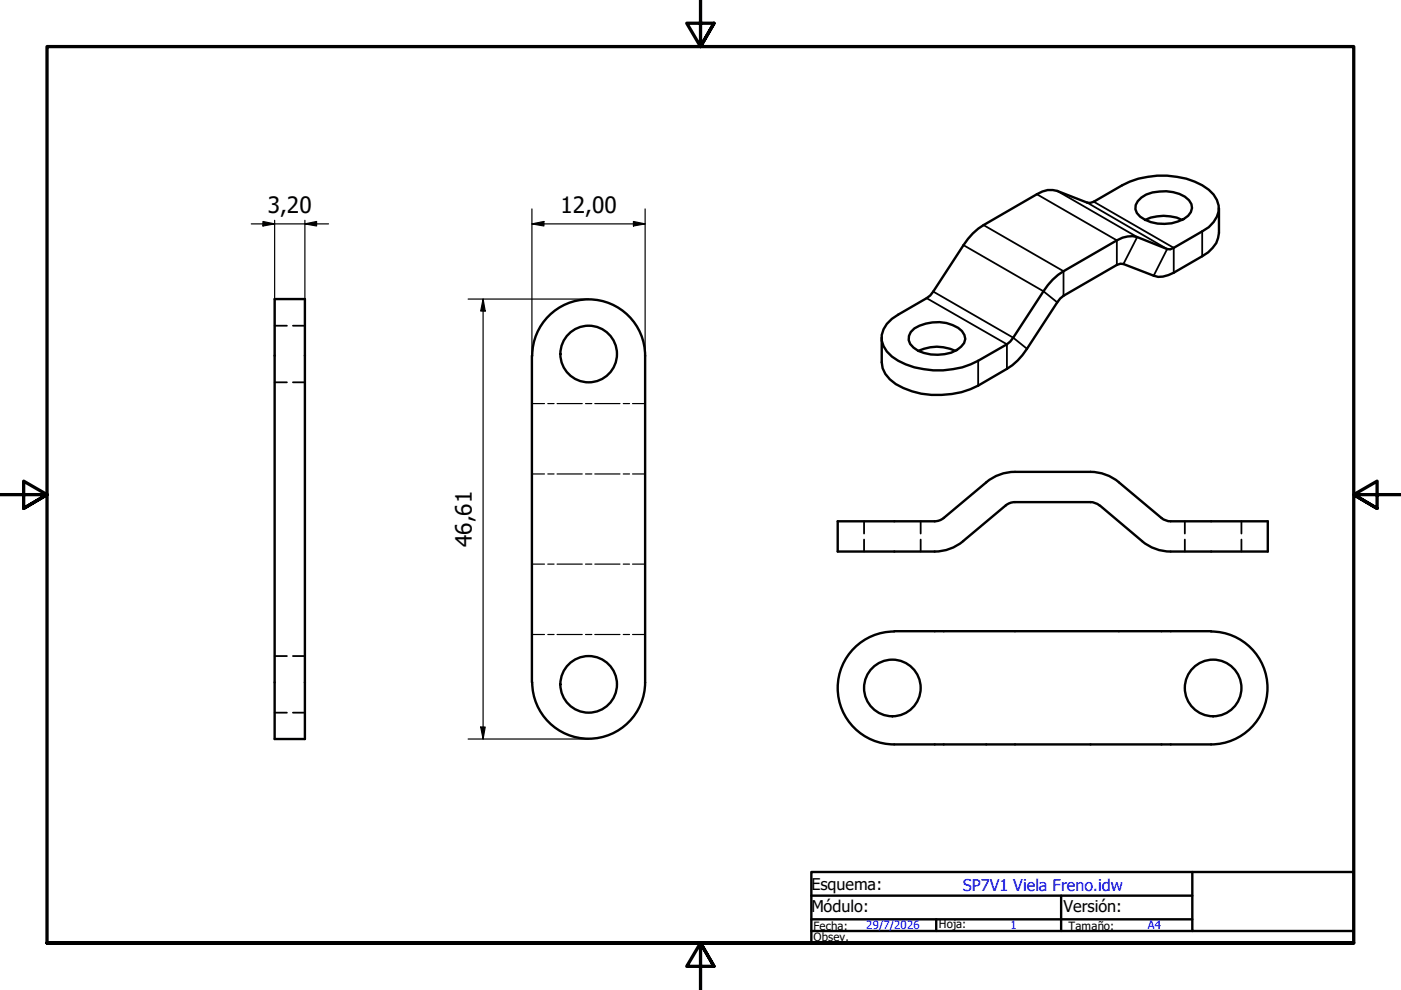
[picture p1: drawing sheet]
<svg xmlns="http://www.w3.org/2000/svg" width="297mm" height="210mm" viewBox="0 0 297 210" stroke-linecap="round" stroke-linejoin="round" font-family="sans-serif">
<!-- layer: Visible (ISO) -->
<g fill="none" stroke="#000" stroke-width=".51">
<path d="M206.2 49.5l2.3-1.8 11.3-6.5a4.9 4.9 0 0 1 4.4-.7l6.3 2.5h.6l.8-.2 6-3.5a18 18 0 0 1 18.4 .9 4.6 4.6 0 0 1 1 6.9l-1 1.1-1.4 .9-6.8 3.8-.6-.1-6.4-2.5a5.5 5.5 0 0 0-4.3 .7l-11.3 6.5a12.8 12.8 0 0 0-4.3 4.3l-7 10.6a39.8 39.8 0 0 1-10.2 5.5 18.4 18.4 0 0 1-14.9-2.3 4.7 4.7 0 0 1 0-8l8.1-5 7.1-10.6zM242 41.9a9.3 9.3 0 0 1 9.2-.2 2.46 2.46 0 0 1 .7 4.1 8.8 8.8 0 0 1-10.2 .1 2.36 2.36 0 0 1 .3-4zM242.8 46.6a9.2 9.2 0 0 1 7.8 0M258.4 44.2v5.2a5.7 5.7 0 0 1-3.5 4.9l-6 3.5a5 5 0 0 1-4.3 .7l-6.4-2.5-.6-.1-.8 .3-11.3 6.5-.7 .6-7.1 10.6a12.8 12.8 0 0 1-4.2 4.3l-6.1 3.6a18.9 18.9 0 0 1-17.5-.4 5.7 5.7 0 0 1-3-4.6v-5.2M58.2 63.4h6.4v93.3h-6.4zM112.8 75.4v69.3M112.8 75.4a12 12 0 0 1 12-11.9 12 12 0 0 1 12 11.9v69.3M193.9 69.6a8.6 8.6 0 0 1 10.1 .6 2.12 2.12 0 0 1-.2 3.3 8.7 8.7 0 0 1-9.1 .9 2.84 2.84 0 0 1-2-3.2l.4-.8zM194.7 74.4a9.2 9.2 0 0 1 7.9 0M198.2 110.5h-20.6v6.4h20.6M204.2 114.7a9.4 9.4 0 0 1-6 2.2M215.2 106.5l-.9 .1-1.1 .6-9 7.5"/>
<path d="M215.2 100a9.3 9.3 0 0 0-6.1 2.3l-9 7.5-1.1 .6-.8 .1M215.2 100h16M215.2 106.5h16M231.2 106.5l1.2 .2 .7 .5M231.2 100a9.3 9.3 0 0 1 6 2.3l9.1 7.5 .7 .5 1.2 .2M233.2 107.2l8.9 7.5M242.1 114.7a9.4 9.4 0 0 0 6.1 2.2M248.2 110.5h20.6v6.4h-20.6M189.6 133.9a12 12 0 0 0-12 12 12 12 0 0 0 12 11.9h67.2M189.6 133.8h67.2M256.8 133.9a12 12 0 0 1 11.9 12 12 12 0 0 1-11.9 11.9M112.8 144.7a12 12 0 0 0 12 11.9 12 12 0 0 0 12-11.9"/>
<circle cx="124.8" cy="75.1" r="6"/>
<circle cx="124.8" cy="145.1" r="6"/>
<circle cx="189.2" cy="145.9" r="6"/>
<circle cx="257.2" cy="145.9" r="6"/>
</g>
<!-- layer: Hidden (ISO) -->
<g fill="none" stroke="#000" stroke-width=".38">
<path d="M58.2 69.1h2.6M62.1 69.1h2.5M58.2 81.1h2.6M62.1 81.1h2.5M183.2 110.5v2.6M183.2 114.4v2.5M195.2 110.5v2.6M195.2 114.4v2.5M251.2 110.5v2.6M251.2 114.4v2.5M263.2 110.5v2.6M263.2 114.4v2.5"/>
<path d="M58.2 139.1h2.6M62.1 139.1h2.5M58.2 151.1h2.6M62.1 151.1h2.5"/>
</g>
<!-- layer: Visible Narrow (ISO) -->
<path d="M204.3 52l16.9 9.8 3 2.3M208.5 47.7l17 9.8v5.2M219.8 41.2l17 9.8v5.2M224.2 40.5l16.9 9.8-2.9 5.7M230.5 43l17 9.8-2.9 5.7M231.9 42.8l17 9.7v5.3M254.9 49.1v5.2M196.5 63.2l17 9.8v5.2M197.9 61.8l16.9 9.8 2.9 2.3M207.4 76.5v5.3" fill="none" stroke="#000" stroke-width=".38"/>
<!-- layer: Bend Centerline (ISO) -->
<g fill="none" stroke="#000" stroke-width=".25">
<path d="M112.8 85.6h2.6M116.1 85.6h1.4M118.1 85.6h5.3M124.1 85.6h1.4M126.1 85.6h5.3M132.1 85.6h1.4M134.1 85.6h2.7M112.8 100.5h2.6M112.8 119.6h2.6M116.1 100.5h1.4M116.1 119.6h1.4M118.1 100.5h5.3"/>
<path d="M118.1 119.6h5.3M124.1 100.5h1.4M124.1 119.6h1.4M126.1 100.5h5.3M126.1 119.6h5.3M132.1 100.5h1.4M132.1 119.6h1.4M134.1 100.5h2.7M134.1 119.6h2.7M112.8 134.5h2.6M116.1 134.5h1.4M118.1 134.5h5.3"/>
<path d="M124.1 134.5h1.4M126.1 134.5h5.3M132.1 134.5h1.4M134.1 134.5h2.7"/>
</g>
<!-- layer: Border (ISO) -->
<path d="M148.5 -.1v10l-2.9-5h5.8l-2.9 5 2.9-5M0 104.9h10l-5-2.9v5.8l5-2.9-5 2.9M297 104.9h-10l5-2.9v5.8l-5-2.9 5 2.9M10 199.9v-190h277v190h-277h277M151.4 204.9l-2.9-5 2.9 5h-5.8l2.9-5v10" fill="none" stroke="#000" stroke-width=".7"/>
<!-- layer: Title (ISO) -->
<path d="M172 184.9h115v15h-115zM172 197.4h80.8M172 194.9h80.8M172 189.9h80.8M198.5 194.9v2.5M225 189.9v7.5M252.8 184.9v12.5h34.2" fill="none" stroke="#000" stroke-width=".51"/>
<!-- layer: Dimension (ISO) -->
<g fill="none" stroke="#000" stroke-width=".25">
<path d="M53.3 47.5h16.4M55.8 47l2.4 .5-2.4 .4zM58.2 46.7v28.7M64.6 47.5l2.5-.5v.9zM64.6 46.7v28.7M112.8 47.5l2.5-.5v.9zM112.8 47.5h24M112.8 44.3v31.1M134.3 47l2.5 .5-2.5 .4zM136.8 44.3v31.1M99.3 63.4h25.5M102.4 63.4l.5 2.5h-1z"/>
<path d="M102.4 63.4v93.3M99.3 156.7h25.5M101.9 154.1h1l-.5 2.6z"/>
</g>
<g fill="#000">
<path d="M55.8 47l2.4 .5-2.4 .4z" fill-rule="evenodd"/>
<path d="M64.6 47.5l2.5-.5v.9z" fill-rule="evenodd"/>
<path d="M112.8 47.5l2.5-.5v.9z" fill-rule="evenodd"/>
<path d="M134.3 47l2.5 .5-2.5 .4z" fill-rule="evenodd"/>
<path d="M102.4 63.4l.5 2.5h-1z" fill-rule="evenodd"/>
<path d="M101.9 154.1h1l-.5 2.6z" fill-rule="evenodd"/>
</g>
<g font-size="4.8">
<text x="56.8" y="45.1">3,20</text>
<text x="118.8" y="45.1">12,00</text>
<text x="100" y="116" transform="rotate(-90 100 116)">46,61</text>
</g>
<g font-size="3.4">
<text x="172" y="188.7">Esquema:</text>
<text x="172" y="193.5">Módulo:</text>
<text x="225.5" y="193.5">Versión:</text>
</g>
<text font-size="3.4" fill="#00f" x="204.2" y="188.8">SP7V1 Viela Freno.idw</text>
<g font-size="2.4">
<text x="172.5" y="197.2">Fecha:</text>
<text x="199.1" y="196.8">Hoja:</text>
<text x="226.6" y="197.1">Tamaño:</text>
<text x="172.5" y="199.6">Obsev.</text>
</g>
<g font-size="2.4" fill="#00f">
<text x="183.6" y="197">29/7/2026</text>
<text x="214.2" y="196.9">1</text>
<text x="243.4" y="197">A4</text>
</g>
</svg>
